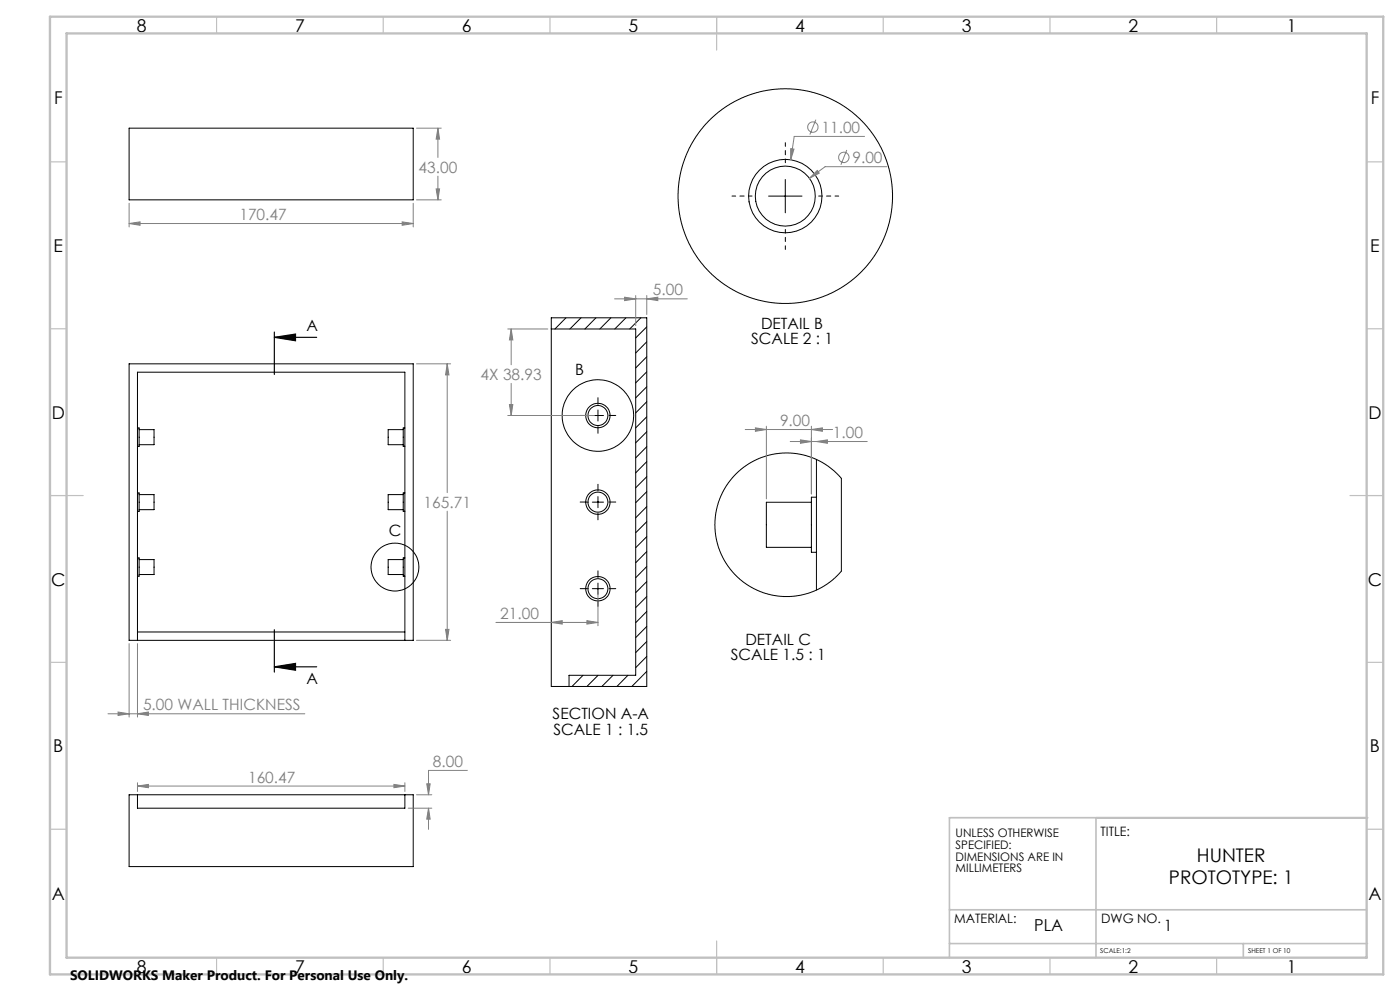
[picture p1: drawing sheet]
<svg xmlns="http://www.w3.org/2000/svg" width="420mm" height="297mm" viewBox="0 0 420 297" stroke-linecap="round" stroke-linejoin="round" font-family="sans-serif">
<g fill="none" stroke="#000" stroke-width=".3">
<path d="M38.7 38.4h85.3v21.5h-85.3zM230.6 58.8h10M235.6 53.8v10M165.4 95.2h28.6v110.5h-28.6zM165.4 98.6h25.3v103.8h-20v3.3M169.8 95.2l-3.3 3.4M174.3 95.2l-3.3 3.4M178.8 95.2l-3.3 3.4M183.3 95.2l-3.3 3.4M187.8 95.2l-3.4 3.4M192.3 95.2l-3.4 3.4M194 98l-3.3 3.3"/>
<path d="M38.7 109h85.3v82.9h-85.3zM194 102.4l-3.3 3.4M194 106.9l-3.3 3.4M194 111.4l-3.3 3.4M194 115.9l-3.3 3.3M41.2 128.3h.5v5.5h-.5M41.7 128.8h4.5v4.5h-4.5M121 128.8h-4.5v4.5h4.5M121.5 128.3h-.5v5.5h.5M177.7 124.5h3.3M179.4 122.9v3.3M194 120.4l-3.3 3.4"/>
<path d="M194 124.9l-3.3 3.3M194 129.4l-3.3 3.3M194 133.9l-3.3 3.3M194 138.4l-3.3 3.3M244.9 137.7v39.1M41.2 147.7h.5v5.5h-.5M41.7 148.2h4.5v4.5h-4.5M121 148.2h-4.5v4.5h4.5M121.5 147.7h-.5v5.5h.5M177.7 150.5h3.3M179.4 148.8v3.3M194 142.9l-3.3 3.3"/>
<path d="M194 147.4l-3.3 3.3M194 151.8l-3.3 3.4M194 156.3l-3.3 3.4M220.9 141.9l2.9-2.4 4.4-2.3 4.1-1.1 4.3-.4 4.5 .6 3.8 1.4 3.5 2 3.3 2.8 .7 .9v27.8l-1.9 2-3.2 2.4-4.1 1.9-4.4 1.1-3.7 .2-4.5-.7-3.7-1.3-3.7-2.2-2.8-2.4-2.4-3.1-2-3.9-1.2-4.3-.3-3.8 .4-4.1 1.4-4.5 2.2-3.8zM243.4 150.5h-13.5v13.5h13.5M244.9 149h-1.5v16.5h1.5M41.2 167.2h.5v5.5h-.5M41.7 167.7h4.5v4.5h-4.5M121 167.7h-4.5v4.5h4.5M121.5 167.2h-.5v5.5h.5M177.7 176.4h3.3M179.4 174.8v3.3"/>
<path d="M194 160.8l-3.3 3.3M194 165.3l-3.3 3.4M194 169.8l-3.3 3.3M194 174.3l-3.3 3.3M194 178.8l-3.3 3.3M41.2 191.9v-80.4h80.3v80.4M41.2 189.4h80.3M194 183.3l-3.3 3.3M194 187.7l-3.3 3.4M194 192.3l-3.3 3.3M194 196.7l-3.3 3.4M174.9 202.4l-3.3 3.3"/>
<path d="M179.4 202.4l-3.3 3.3M183.9 202.4l-3.3 3.3M188.4 202.4l-3.3 3.3M194 201.2l-4.5 4.5M38.7 238.2h85.3v21.5h-85.3zM41.2 238.2v4h80.3v-4"/>
<circle cx="235.6" cy="58.8" r="32.2"/>
<circle cx="235.6" cy="58.8" r="9"/>
<circle cx="235.6" cy="58.8" r="11"/>
<circle cx="179.4" cy="124.5" r="3.7"/>
<circle cx="179.4" cy="124.5" r="2.99"/>
<circle cx="179.4" cy="124.5" r="10.7"/>
<circle cx="179.4" cy="150.5" r="2.99"/>
<circle cx="179.4" cy="150.5" r="3.7"/>
<circle cx="118.5" cy="169.9" r="7.2"/>
<circle cx="179.4" cy="176.4" r="2.99"/>
<circle cx="179.4" cy="176.4" r="3.7"/>
</g>
<g fill="none" stroke="#808080" stroke-width=".3">
<path d="M125 38.4h7.4M131.4 38.4l.5 3.3h-1.1zM131.4 38.4v8.8M244.8 35.9l-1.8 4.4M125 59.9h7.4M130.8 56.6h1.1l-.5 3.3zM131.4 52.8v7.1M237.2 44.6l1 .1-1 3.2zM245.2 51.1l.6 .8-3 1.5zM254 44.9l-1.7 4.5M259.4 40.9h-21.1l-1.1 7M266.1 49.9h-18.6l-4.7 3.5"/>
<path d="M38.7 67l3.3-.5v1zM38.7 60.9v7.1M38.7 67h85.3M120.6 66.5l3.4 .5-3.4 .5zM124 60.9v7.1M152.3 98.6h12.1M153.4 98.6l.4 3.3h-1zM153.4 98.6v10.7M184.4 89.6h21.8M187.4 89.1l3.3 .5-3.3 .5zM190.7 88.6v9M194 89.6l3.3-.5v1z"/>
<path d="M194 88.6v5.7M125 109h10.2M134.2 109l.5 3.4h-1zM134.2 109v38.6M153.4 114.9v9.6M152.3 124.5h26.1M152.8 121.2h1l-.4 3.3zM223.6 128.7h26.2M226.6 128.2l3.3 .5-3.3 .6zM229.9 127.7v21.8M237.1 132.3h23.1M240.1 131.8l3.3 .5-3.3 .6z"/>
<path d="M243.4 127.7v20.3M243.4 128.7l3.3-.5v1.1zM244.9 132.3l3.3-.5v1.1zM134.2 153.2v38.7M179.4 177.4v10.1M38.7 192.9v22M41.2 192.9v22M125 191.9h10.2M133.7 188.6h1l-.5 3.3zM148.8 186.5h30.6M165.4 186.5l3.3-.5v1zM176.1 186l3.3 .5-3.3 .5z"/>
<path d="M32.4 213.9h59M35.4 213.4l3.3 .5-3.3 .5zM41.2 213.9l3.3-.5v1zM41.2 235.6l3.3-.5v1zM41.2 234.6v2.6M41.2 235.6h80.3M118.2 235.1l3.3 .5-3.3 .5zM121.5 234.6v2.6M125 238.2h4.5M128 234.9h1l-.4 3.3zM140.2 230.9h-11.6v7.3M122.4 242.2h7.1"/>
<path d="M128.6 242.2l.4 3.3h-1zM128.6 242.2v6.4"/>
<circle cx="243.9" cy="38.1" r="1.55"/>
<circle cx="253.1" cy="47.2" r="1.56"/>
</g>
<path d="M82.3 99.5v12.7M82.3 101.1h12.7M82.3 101.1l6.4-1v2zM82.3 188.7v12.7M82.3 199.8h12.7M82.3 199.8l6.4-1v2.1z" fill="none" stroke="#000" stroke-width=".35"/>
<path d="M176.1 124.5h-2M179.4 121.2v-2M179.4 127.8v2M182.7 124.5h2M176.1 150.5h-2M179.4 147.1v-2M179.4 153.8v2M182.7 150.5h2M176.1 176.4h-2M179.4 173.1v-2M179.4 179.8v2M182.7 176.4h2" fill="none" stroke="#000" stroke-width=".3" stroke-dasharray="15.2 1.3 1.3 1.3"/>
<path d="M225.6 58.8h-6M235.6 48.8v-6M245.6 58.8h6M235.6 68.8v6" fill="none" stroke="#000" stroke-width=".3" stroke-dasharray="15.2 1.3 1.3 1.3" stroke-dashoffset="14.1"/>
<g fill="none" stroke="#c0c0c0" stroke-width=".35">
<path d="M65 5v5M115 5v5M165 5v5M215 5v10M265 5v5M315 5v5M365 5v5M15 48.5h5M410 48.5h5M15 98.5h5M410 98.5h5M15 148.5h10"/>
<path d="M405 148.5h10M15 198.5h5M410 198.5h5M15 248.5h5M410 248.5h5M65 287v5M115 287v5M165 287v5M215 282v10M265 287v5M315 287v5M365 287v5"/>
</g>
<path d="M328.8 245.1v41.9M410.2 245.1h-125.4v41.9M284.8 272.7h125.2M284.8 282.8h125.4M373 282.8v4.2" fill="none" stroke="#c0c0c0" stroke-width=".5"/>
<path d="M15 5h400v287h-400zM20 10h390v277h-390z" fill="none" stroke="#c0c0c0" stroke-width=".7"/>
<path d="M82.3 101.1l6.4-1v2zM82.3 199.8l6.4-1v2.1z" fill="#000"/>
<path d="M133.7 188.6h1l-.5 3.3zM134.2 109l.5 3.4h-1zM41.2 213.9l3.3-.5v1zM35.4 213.4l3.3 .5-3.3 .5zM120.6 66.5l3.4 .5-3.4 .5zM38.7 67l3.3-.5v1zM130.8 56.6h1.1l-.5 3.3zM131.4 38.4l.5 3.3h-1.1zM128.6 242.2l.4 3.3h-1zM128 234.9h1l-.4 3.3zM41.2 235.6l3.3-.5v1zM118.2 235.1l3.3 .5-3.3 .5zM187.4 89.1l3.3 .5-3.3 .5zM194 89.6l3.3-.5v1zM152.8 121.2h1l-.4 3.3zM153.4 98.6l.4 3.3h-1zM176.1 186l3.3 .5-3.3 .5zM165.4 186.5l3.3-.5v1zM237.2 44.6v3.3l1-3.2zM242.8 53.4l3-1.5-.6-.8zM244.9 132.3l3.3-.5v1.1zM240.1 131.8l3.3 .5-3.3 .6zM243.4 128.7l3.3-.5v1.1zM226.6 128.2l3.3 .5-3.3 .6z" fill="#808080"/>
<g font-size="5.6">
<text x="359.1" y="258.3">HUNTER</text>
<text x="350.7" y="265">PROTOTYPE: 1</text>
</g>
<g font-size="5.3">
<text x="41" y="9.5">8</text>
<text x="88.5" y="9.5">7</text>
<text x="138.5" y="9.5">6</text>
<text x="188.5" y="9.5">5</text>
<text x="238.5" y="9.5">4</text>
<text x="288.5" y="9.5">3</text>
<text x="338.5" y="9.5">2</text>
<text x="386" y="9.5">1</text>
<text x="16.2" y="31.3">F</text>
<text x="411.2" y="31.3">F</text>
<text x="16.1" y="75.5">E</text>
<text x="411.1" y="75.5">E</text>
<text x="15.5" y="125.5">D</text>
<text x="410.5" y="125.5">D</text>
<text x="15.4" y="175.5">C</text>
<text x="410.4" y="175.5">C</text>
<text x="16" y="225.5">B</text>
<text x="411" y="225.5">B</text>
<text x="15.5" y="269.8">A</text>
<text x="410.5" y="269.8">A</text>
<text x="41" y="291.5">8</text>
<text x="88.5" y="291.5">7</text>
<text x="138.5" y="291.5">6</text>
<text x="188.5" y="291.5">5</text>
<text x="238.5" y="291.5">4</text>
<text x="288.5" y="291.5">3</text>
<text x="338.5" y="291.5">2</text>
<text x="386" y="291.5">1</text>
</g>
<text font-size="4.9" x="310.3" y="279">PLA</text>
<g font-size="4.7" fill="#808080">
<text x="246.4" y="39.8">11.00</text>
<text x="125.6" y="51.7">43.00</text>
<text x="255.7" y="48.9">9.00</text>
<text x="71.8" y="66">170.47</text>
<text x="195.9" y="88.5">5.00</text>
<text x="144.2" y="113.9">4X 38.93</text>
<text x="234" y="127.7">9.00</text>
<text x="249.8" y="131.3">1.00</text>
<text x="127.1" y="152.2">165.71</text>
<text x="150.1" y="185.5">21.00</text>
<text x="42.9" y="212.9">5.00 WALL THICKNESS</text>
<text x="129.9" y="229.9">8.00</text>
<text x="74.4" y="234.5">160.47</text>
</g>
<g font-size="4.7">
<text x="92" y="99.1">A</text>
<text x="228.3" y="98.7">DETAIL B</text>
<text x="225.3" y="103.2">SCALE 2 : 1</text>
<text x="172.5" y="112.3">B</text>
<text x="116.7" y="160.6">C</text>
<text x="219.2" y="197.8">SCALE 1.5 : 1</text>
<text x="223.6" y="193.2">DETAIL C</text>
<text x="92" y="205.1">A</text>
<text x="165.8" y="215.6">SECTION A-A</text>
<text x="166" y="220.1">SCALE 1 : 1.5</text>
<text x="349.2" y="279">1</text>
</g>
<text font-size="4.1" x="21" y="293.7">SOLIDWORKS Maker Product. For Personal Use Only.</text>
<g font-size="3.9">
<text x="330.2" y="250.4">TITLE:</text>
<text x="286.3" y="276.6">MATERIAL:</text>
<text x="330.3" y="276.6">DWG NO.</text>
</g>
<g font-size="3.5">
<text x="286.7" y="250.9">UNLESS OTHERWISE</text>
<text x="286.7" y="254.4">SPECIFIED:</text>
<text x="286.7" y="257.9">DIMENSIONS ARE IN</text>
<text x="286.7" y="261.4">MILLIMETERS</text>
</g>
<g font-size="2">
<text x="330.1" y="285.6">SCALE:1:2</text>
<text x="374.5" y="285.6">SHEET 1 OF 10</text>
</g>
</svg>
